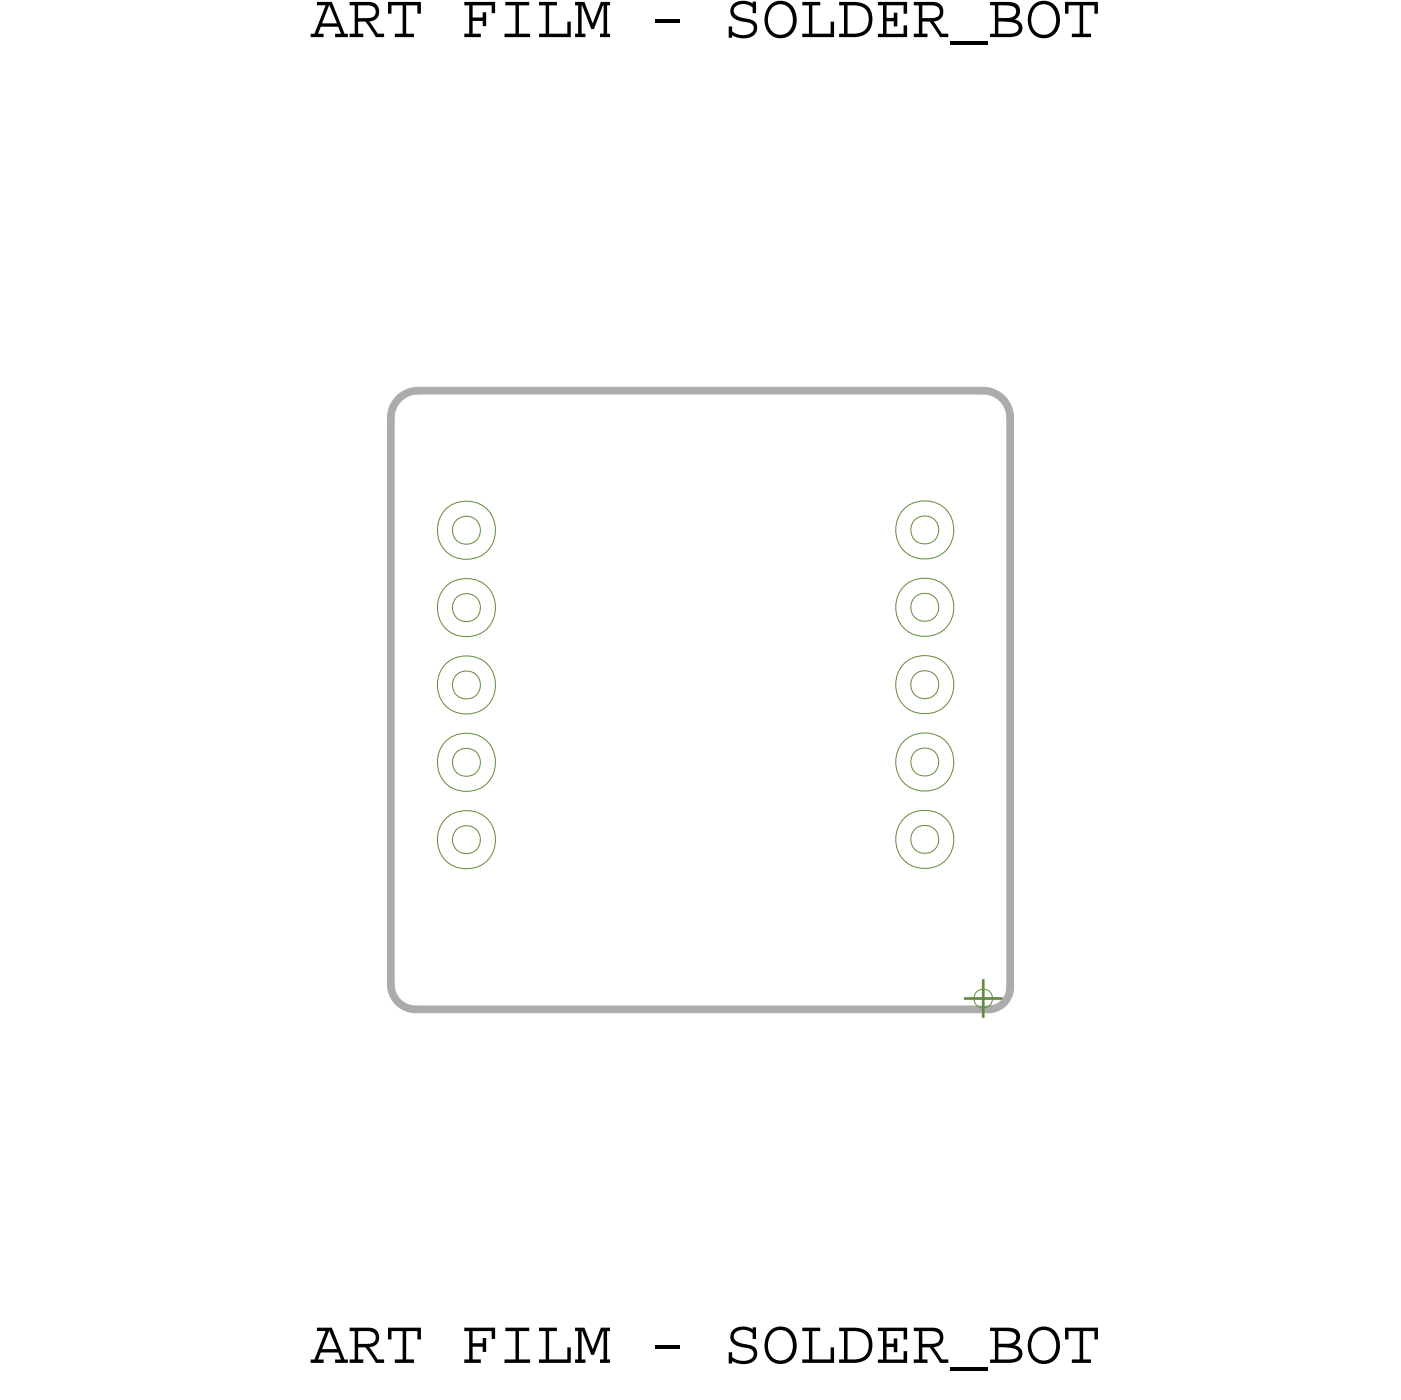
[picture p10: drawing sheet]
<svg xmlns="http://www.w3.org/2000/svg" width="46mm" height="46mm" viewBox="0 0 46 46" stroke-linecap="round" stroke-linejoin="round" font-family="sans-serif">
<!-- layer: Board Outline -->
<path d="M12.8 13.7v18.6zM13.7 12.8h18.6zM13.7 12.8a.9 .9 0 0 0-.9 .9M32.3 12.8a.89 .89 0 0 1 .9 .9M33.2 13.7v18.7zM12.8 32.3a.82 .82 0 0 0 .8 .8M13.6 33.1h18.8zM33.2 32.4l-.2 .4a.72 .72 0 0 1-.6 .3" fill="none" stroke="#acacac" stroke-width=".25"/>
<path d="M13 13.1l.3-.2 .3-.1h18.8a.76 .76 0 0 1 .8 .8v18.8a.76 .76 0 0 1-.8 .8h-18.8a.76 .76 0 0 1-.8-.8v-18.8z" fill="none" stroke="#acacac" stroke-width=".03"/>
<!-- layer: Nets -->
<g fill="none" stroke="#638b3a" stroke-width=".03">
<circle cx="15.3" cy="17.4" r=".96"/>
<circle cx="15.3" cy="20" r=".96"/>
<circle cx="15.3" cy="17.4" r=".46"/>
<circle cx="15.3" cy="20" r=".46"/>
<circle cx="30.3" cy="17.4" r=".96"/>
<circle cx="30.3" cy="19.9" r=".96"/>
<circle cx="30.3" cy="17.4" r=".46"/>
<circle cx="30.3" cy="19.9" r=".46"/>
<circle cx="15.3" cy="27.6" r=".96"/>
<circle cx="15.3" cy="22.5" r=".96"/>
<circle cx="15.3" cy="25" r=".96"/>
<circle cx="15.3" cy="22.5" r=".46"/>
<circle cx="15.3" cy="27.6" r=".46"/>
<circle cx="15.3" cy="25" r=".46"/>
<circle cx="30.3" cy="22.5" r=".96"/>
<circle cx="30.3" cy="27.6" r=".96"/>
<circle cx="30.3" cy="25" r=".96"/>
<circle cx="30.3" cy="25" r=".46"/>
<circle cx="30.3" cy="22.5" r=".46"/>
<circle cx="30.3" cy="27.6" r=".46"/>
</g>
<!-- layer: Drawing Origin -->
<path d="M32 32.6l.3-.1 .2 .1 .1 .2-.1 .2-.2 .1-.3-.1v-.2z" fill="none" stroke="#638b3a" stroke-width=".03"/>
<path d="M31.6 32.8h1.3M32.3 32.2v1.2" fill="none" stroke="#638b3a" stroke-width=".09"/>
<g font-size="2.1">
<text x="10.2" y="1.2">ART FILM - SOLDER_BOT</text>
<text x="10.2" y="44.7">ART FILM - SOLDER_BOT</text>
</g>
</svg>
